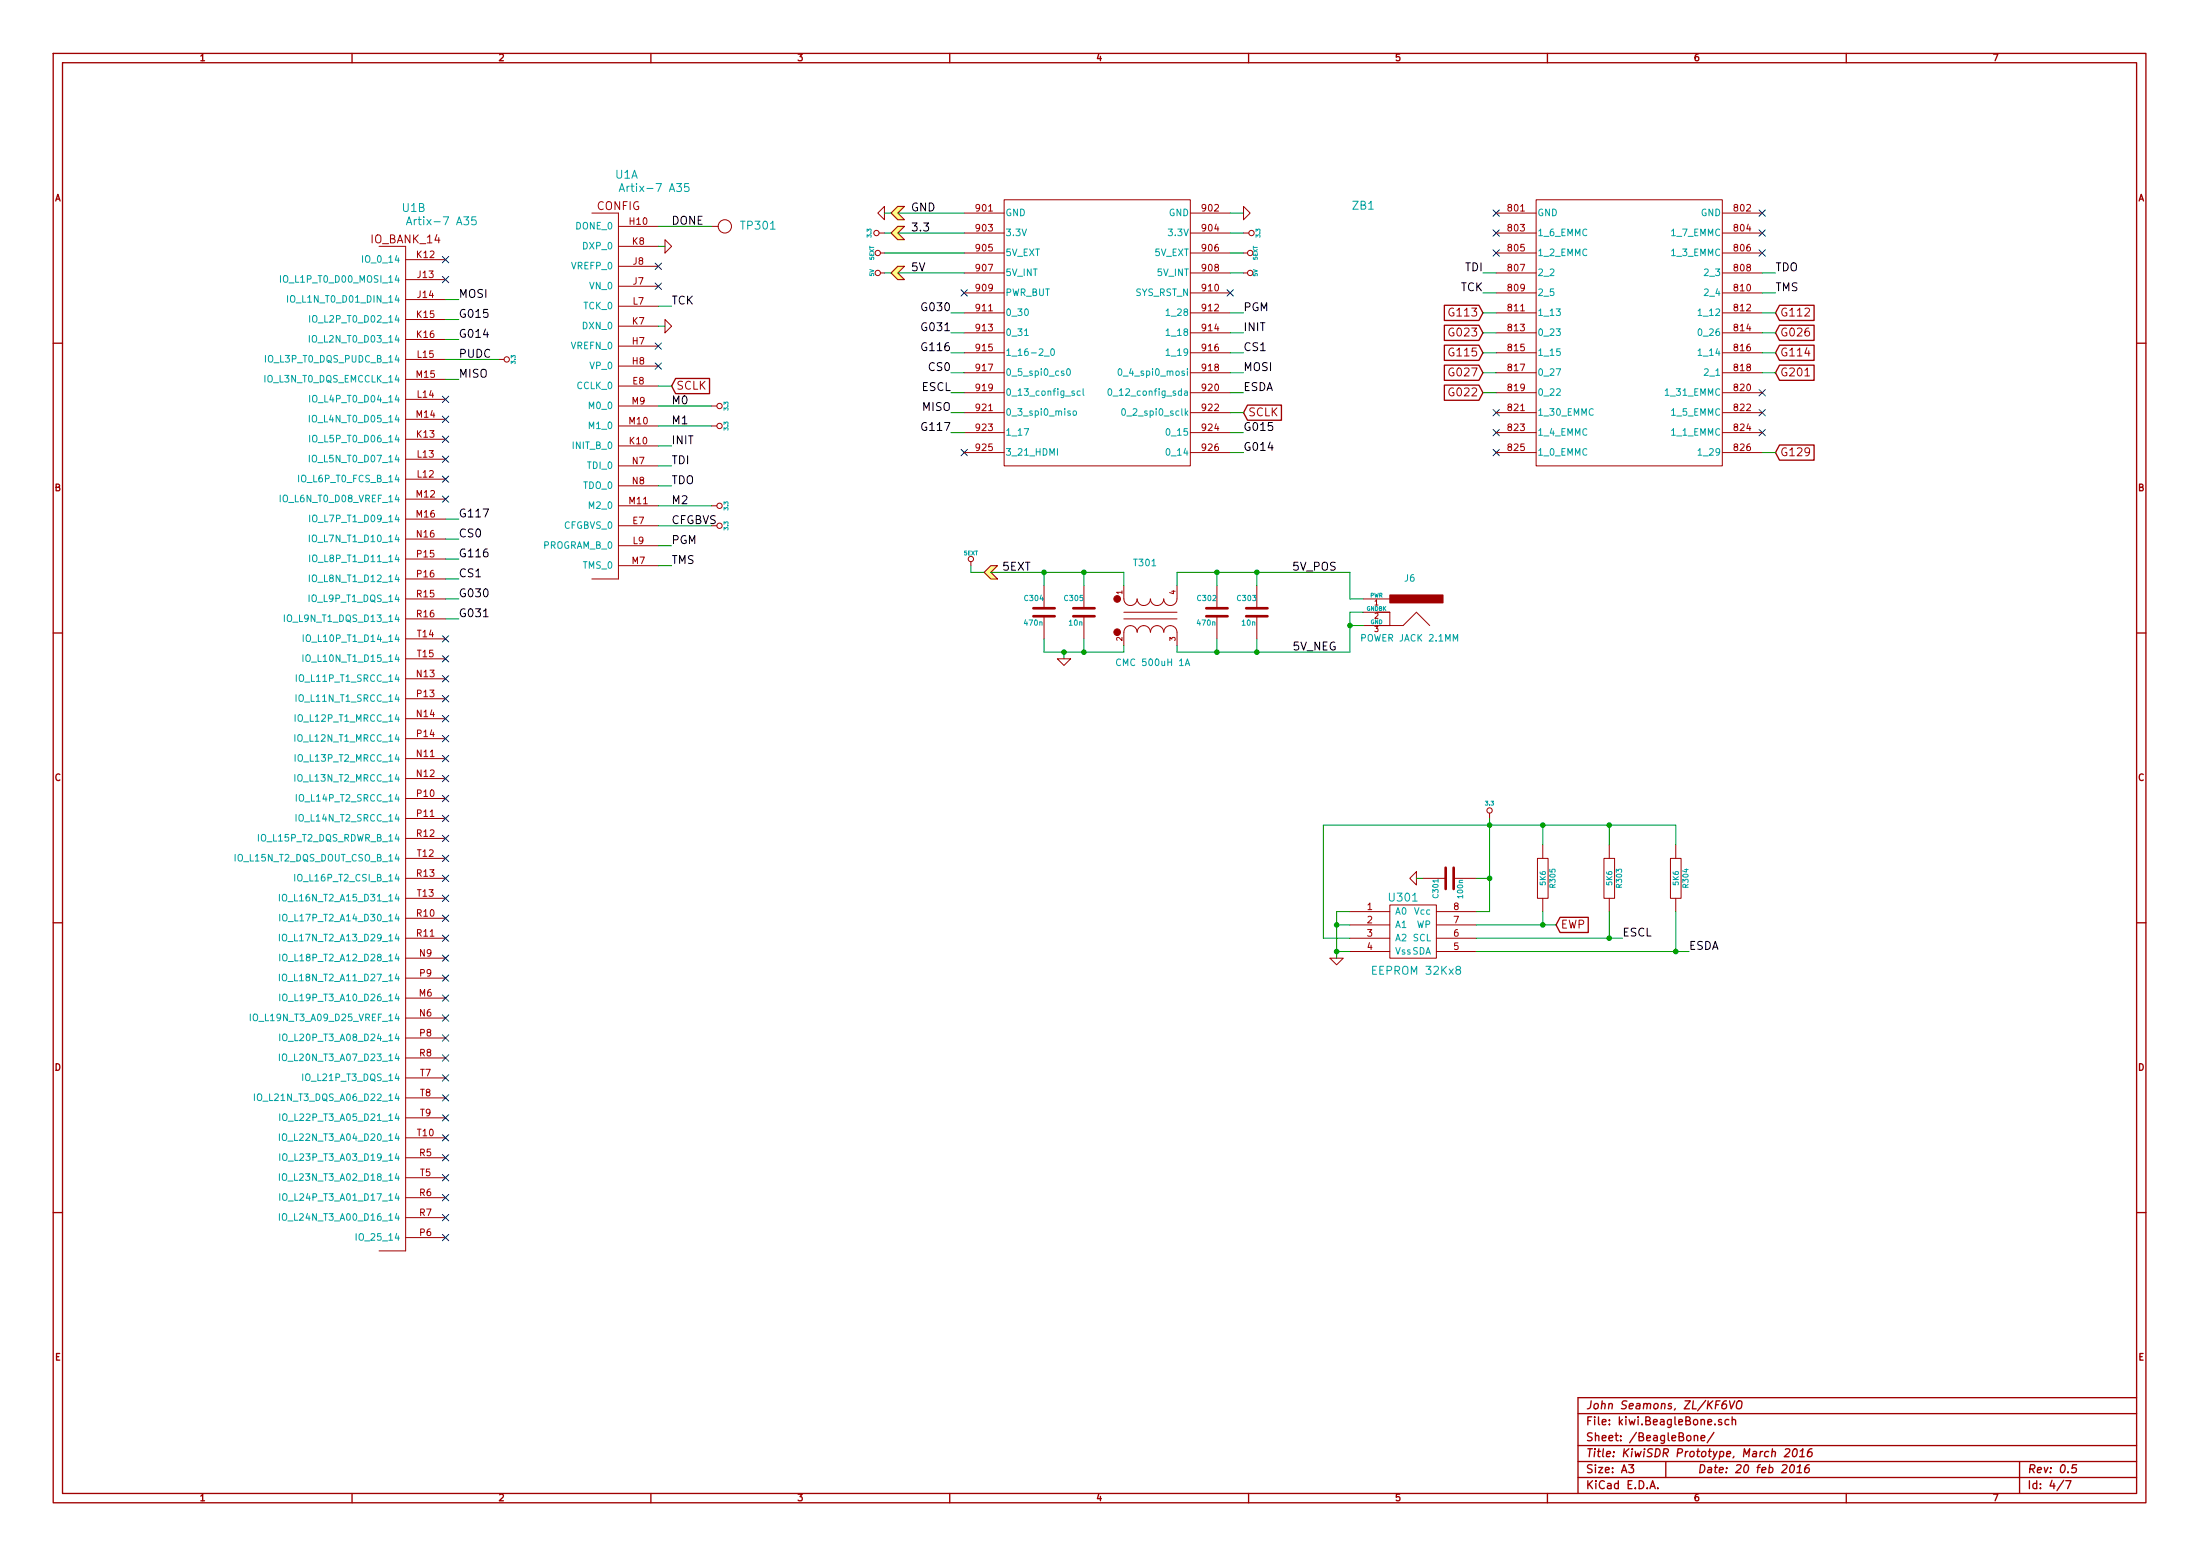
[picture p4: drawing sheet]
EESchema Schematic File Version 2  date Sunday, February 21, 2016 12:56:59 PM
LIBS:kiwi
LIBS:kiwi-cache
EELAYER 27 0
EELAYER END
$Descr A3 16535 11693
encoding utf-8
Sheet 4 7
Title "KiwiSDR Prototype, March 2016"
Date "20 feb 2016"
Rev "0.5"
Comp "John Seamons, ZL/KF6VO"
Comment1 ""
Comment2 ""
Comment3 ""
Comment4 ""
$EndDescr
Text Label 12200 7050 0    60   ~ 0
ESCL
Text Label 12700 7150 0    60   ~ 0
ESDA
$Comp
L GND #PWR078
U 1 1
P 10050 7200
F 0 "#PWR078" H 10050 7200 30  0001 C CNN
F 1 "GND" H 10050 7130 30  0001 C CNN
F 2 "" H 10050 7200 60  0001 C CNN
F 3 "" H 10050 7200 60  0001 C CNN
	1    10050 7200
	1    0    0    -1  
$EndComp
NoConn ~ 11250 3100
NoConn ~ 11250 3250
NoConn ~ 11250 3400
NoConn ~ 13250 2950
NoConn ~ 13250 3100
NoConn ~ 13250 3250
NoConn ~ 11250 1750
NoConn ~ 11250 1900
NoConn ~ 13250 1750
NoConn ~ 13250 1900
NoConn ~ 7250 3400
$Comp
L GND #PWR079
U 1 1
P 9350 1600
F 0 "#PWR079" H 9350 1600 30  0001 C CNN
F 1 "GND" H 9350 1530 30  0001 C CNN
F 2 "" H 9350 1600 60  0000 C CNN
F 3 "" H 9350 1600 60  0000 C CNN
	1    9350 1600
	0    -1   -1   0   
$EndComp
$Comp
L GND #PWR080
U 1 1
P 6650 1600
F 0 "#PWR080" H 6650 1600 30  0001 C CNN
F 1 "GND" H 6650 1530 30  0001 C CNN
F 2 "" H 6650 1600 60  0000 C CNN
F 3 "" H 6650 1600 60  0000 C CNN
	1    6650 1600
	0    1    1    0   
$EndComp
Text Label 9350 2800 0    60   ~ 0
MOSI
Text Label 3450 3900 0    60   ~ 0
G117
Text Label 7150 2800 2    60   ~ 0
CS0
Text Label 3450 2250 0    60   ~ 0
MOSI
Text Label 7150 3100 2    60   ~ 0
MISO
$Comp
L 3.3 #PWR081
U 1 1
P 5350 3050
F 0 "#PWR081" H 5350 3010 30  0001 C CNN
F 1 "3.3" H 5350 3160 30  0000 C CNN
F 2 "" H 5350 3050 60  0000 C CNN
F 3 "" H 5350 3050 60  0000 C CNN
	1    5350 3050
	0    1    -1   0   
$EndComp
Text Label 7150 2950 2    60   ~ 0
ESCL
Text Label 9350 2950 0    60   ~ 0
ESDA
$Comp
L 3.3 #PWR082
U 1 1
P 11200 6150
F 0 "#PWR082" H 11200 6110 30  0001 C CNN
F 1 "3.3" H 11200 6260 30  0000 C CNN
F 2 "" H 11200 6150 60  0000 C CNN
F 3 "" H 11200 6150 60  0000 C CNN
	1    11200 6150
	1    0    0    -1  
$EndComp
$Comp
L EEPROM U301
U 1 1
P 10600 7400
F 0 "U301" H 10550 8050 60  0000 C CNN
F 1 "EEPROM 32Kx8" H 10650 7500 60  0000 C CNN
F 2 "kiwi-TSSOP8" H 10600 7400 60  0001 C CNN
F 3 "" H 10600 7400 60  0000 C CNN
	1    10600 7400
	1    0    0    -1  
$EndComp
$Comp
L R R305
U 1 1
P 11600 6600
F 0 "R305" V 11680 6600 40  0000 C CNN
F 1 "5K6" V 11607 6601 40  0000 C CNN
F 2 "kiwi-SM0402" V 11530 6600 30  0001 C CNN
F 3 "~" H 11600 6600 30  0000 C CNN
	1    11600 6600
	1    0    0    -1  
$EndComp
$Comp
L R R303
U 1 1
P 12100 6600
F 0 "R303" V 12180 6600 40  0000 C CNN
F 1 "5K6" V 12107 6601 40  0000 C CNN
F 2 "kiwi-SM0402" V 12030 6600 30  0001 C CNN
F 3 "~" H 12100 6600 30  0000 C CNN
	1    12100 6600
	1    0    0    -1  
$EndComp
$Comp
L C C301
U 1 1
P 10900 6600
F 0 "C301" H 10900 6700 40  0000 L CNN
F 1 "100n" H 10906 6515 40  0000 L CNN
F 2 "kiwi-SM0402" H 10938 6450 30  0001 C CNN
F 3 "~" H 10900 6600 60  0000 C CNN
	1    10900 6600
	0    -1   1    0   
$EndComp
$Comp
L GND #PWR083
U 1 1
P 10650 6600
F 0 "#PWR083" H 10650 6600 30  0001 C CNN
F 1 "GND" H 10650 6530 30  0001 C CNN
F 2 "" H 10650 6600 60  0001 C CNN
F 3 "" H 10650 6600 60  0001 C CNN
	1    10650 6600
	0    1    1    0   
$EndComp
NoConn ~ 9250 2200
NoConn ~ 7250 2200
Text Label 7150 2350 2    60   ~ 0
G030
Text Label 7150 2500 2    60   ~ 0
G031
Text Label 7150 2650 2    60   ~ 0
G116
Text Label 9350 2650 0    60   ~ 0
CS1
Text Label 3450 4200 0    60   ~ 0
G116
Text Label 3450 4350 0    60   ~ 0
CS1
Text GLabel 13350 2350 2    60   Input ~ 0
G112
Text GLabel 13350 2500 2    60   Input ~ 0
G026
Text GLabel 13350 2650 2    60   Input ~ 0
G114
Text GLabel 13350 2800 2    60   Input ~ 0
G201
Text GLabel 11150 2350 0    60   Input ~ 0
G113
Text GLabel 11150 2500 0    60   Input ~ 0
G023
Text GLabel 11150 2650 0    60   Input ~ 0
G115
Text GLabel 11150 2800 0    60   Input ~ 0
G027
Text GLabel 11150 2950 0    60   Input ~ 0
G022
Text Label 3450 4650 0    60   ~ 0
G031
Text Label 3450 4500 0    60   ~ 0
G030
$Comp
L XC7A35TFTG256 U1
U 2 1
P 3350 1850
F 0 "U1" H 3050 2100 60  0000 L BNN
F 1 "Artix-7 A35" H 3050 2000 60  0000 L BNN
F 2 "kiwi-FTG256" H 3350 1850 60  0001 C CNN
F 3 "~" H 3350 1850 60  0000 C CNN
	2    3350 1850
	1    0    0    -1  
$EndComp
$Comp
L 3.3 #PWR084
U 1 1
P 5350 3800
F 0 "#PWR084" H 5350 3760 30  0001 C CNN
F 1 "3.3" H 5350 3910 30  0000 C CNN
F 2 "" H 5350 3800 60  0000 C CNN
F 3 "" H 5350 3800 60  0000 C CNN
	1    5350 3800
	0    1    -1   0   
$EndComp
$Comp
L 3.3 #PWR085
U 1 1
P 3750 2700
F 0 "#PWR085" H 3750 2660 30  0001 C CNN
F 1 "3.3" H 3750 2810 30  0000 C CNN
F 2 "" H 3750 2700 60  0000 C CNN
F 3 "" H 3750 2700 60  0000 C CNN
	1    3750 2700
	0    1    -1   0   
$EndComp
$Comp
L GND #PWR086
U 1 1
P 5000 1850
F 0 "#PWR086" H 5000 1850 30  0001 C CNN
F 1 "GND" H 5000 1780 30  0001 C CNN
F 2 "" H 5000 1850 60  0000 C CNN
F 3 "" H 5000 1850 60  0000 C CNN
	1    5000 1850
	0    -1   -1   0   
$EndComp
$Comp
L GND #PWR087
U 1 1
P 5000 2450
F 0 "#PWR087" H 5000 2450 30  0001 C CNN
F 1 "GND" H 5000 2380 30  0001 C CNN
F 2 "" H 5000 2450 60  0000 C CNN
F 3 "" H 5000 2450 60  0000 C CNN
	1    5000 2450
	0    -1   -1   0   
$EndComp
$Comp
L XC7A35TFTG256 U1
U 1 1
P 4950 1600
F 0 "U1" H 4650 1850 60  0000 L BNN
F 1 "Artix-7 A35" H 4650 1750 60  0000 L BNN
F 2 "kiwi-FTG256" H 4950 1600 60  0001 C CNN
F 3 "~" H 4950 1600 60  0000 C CNN
	1    4950 1600
	1    0    0    -1  
$EndComp
NoConn ~ 4950 2000
NoConn ~ 4950 2150
NoConn ~ 4950 2600
NoConn ~ 4950 2750
NoConn ~ 3350 4950
NoConn ~ 3350 5100
NoConn ~ 3350 5250
NoConn ~ 3350 5400
NoConn ~ 3350 5550
NoConn ~ 3350 5700
NoConn ~ 3350 5850
NoConn ~ 3350 6000
NoConn ~ 3350 6150
NoConn ~ 3350 6300
NoConn ~ 3350 6450
NoConn ~ 3350 6600
NoConn ~ 3350 6750
NoConn ~ 3350 6900
NoConn ~ 3350 7050
NoConn ~ 3350 7200
NoConn ~ 3350 7350
NoConn ~ 3350 7500
NoConn ~ 3350 7650
NoConn ~ 3350 7800
NoConn ~ 3350 7950
NoConn ~ 3350 8100
NoConn ~ 3350 8250
NoConn ~ 3350 8400
NoConn ~ 3350 8550
NoConn ~ 3350 8700
NoConn ~ 3350 9000
NoConn ~ 3350 9150
NoConn ~ 3350 9300
$Comp
L PWR_DRV #PWR088
U 1 1
P 6700 1600
F 0 "#PWR088" H 6650 1700 40  0001 C CNN
F 1 "PWR_DRV" H 6650 1500 40  0001 C CNN
F 2 "~" H 6700 1600 60  0000 C CNN
F 3 "~" H 6700 1600 60  0000 C CNN
	1    6700 1600
	-1   0    0    -1  
$EndComp
$Comp
L R R304
U 1 1
P 12600 6600
F 0 "R304" V 12680 6600 40  0000 C CNN
F 1 "5K6" V 12607 6601 40  0000 C CNN
F 2 "kiwi-SM0402" V 12530 6600 30  0001 C CNN
F 3 "~" H 12600 6600 30  0000 C CNN
	1    12600 6600
	1    0    0    -1  
$EndComp
$Comp
L PWR_DRV #PWR089
U 1 1
P 6700 1750
F 0 "#PWR089" H 6650 1850 40  0001 C CNN
F 1 "PWR_DRV" H 6650 1650 40  0001 C CNN
F 2 "~" H 6700 1750 60  0000 C CNN
F 3 "~" H 6700 1750 60  0000 C CNN
	1    6700 1750
	-1   0    0    -1  
$EndComp
$Comp
L 3.3 #PWR090
U 1 1
P 9350 1750
F 0 "#PWR090" H 9350 1710 30  0001 C CNN
F 1 "3.3" H 9350 1860 30  0000 C CNN
F 2 "" H 9350 1750 60  0000 C CNN
F 3 "" H 9350 1750 60  0000 C CNN
	1    9350 1750
	0    1    -1   0   
$EndComp
$Comp
L 3.3 #PWR091
U 1 1
P 6650 1750
F 0 "#PWR091" H 6650 1710 30  0001 C CNN
F 1 "3.3" H 6650 1860 30  0000 C CNN
F 2 "" H 6650 1750 60  0000 C CNN
F 3 "" H 6650 1750 60  0000 C CNN
	1    6650 1750
	0    -1   1    0   
$EndComp
Text Label 6850 1600 0    60   ~ 0
GND
Text Label 6850 1750 0    60   ~ 0
3.3
Text Label 6850 2050 0    60   ~ 0
5V
NoConn ~ 13250 1600
NoConn ~ 11250 1600
Text Label 5050 3350 0    60   ~ 0
INIT
Text Label 5050 4100 0    60   ~ 0
PGM
NoConn ~ 3350 3600
NoConn ~ 3350 3750
Text Label 9350 2500 0    60   ~ 0
INIT
Text Label 9350 2350 0    60   ~ 0
PGM
NoConn ~ 3350 4800
Text Label 7150 3250 2    60   ~ 0
G117
Text Label 9350 3250 0    60   ~ 0
G015
Text Label 9350 3400 0    60   ~ 0
G014
Text GLabel 13350 3400 2    60   Input ~ 0
G129
Text Label 3450 2850 0    60   ~ 0
MISO
Text Label 3450 2550 0    60   ~ 0
G014
Text Label 3450 2400 0    60   ~ 0
G015
$Comp
L BEAGLEBONE_BLACK_26P ZB1
U 1 1
P 10250 3250
F 0 "ZB1" H 10250 4950 60  0000 C CNN
F 1 "HEADER 13x2" H 10250 2900 50  0001 C CNN
F 2 "kiwi-BEAGLEBONE_BLACK" H 10250 3250 60  0001 C CNN
F 3 "~" H 10250 3250 60  0000 C CNN
	1    10250 3250
	1    0    0    -1  
$EndComp
Text Label 3450 4050 0    60   ~ 0
CS0
NoConn ~ 3350 2100
NoConn ~ 3350 3000
NoConn ~ 3350 3150
NoConn ~ 3350 3300
NoConn ~ 3350 3450
NoConn ~ 3350 1950
Text GLabel 11700 6950 2    60   Input ~ 0
EWP
NoConn ~ 3350 8850
$Comp
L 5EXT #PWR092
U 1 1
P 9350 1900
F 0 "#PWR092" H 9350 1990 20  0001 C CNN
F 1 "5EXT" H 9350 1990 30  0000 C CNN
F 2 "~" H 9350 1900 60  0000 C CNN
F 3 "~" H 9350 1900 60  0000 C CNN
	1    9350 1900
	0    1    1    0   
$EndComp
$Comp
L 5EXT #PWR093
U 1 1
P 6650 1900
F 0 "#PWR093" H 6650 1990 20  0001 C CNN
F 1 "5EXT" H 6650 1990 30  0000 C CNN
F 2 "~" H 6650 1900 60  0000 C CNN
F 3 "~" H 6650 1900 60  0000 C CNN
	1    6650 1900
	0    -1   -1   0   
$EndComp
Text Label 7750 4300 2    60   ~ 0
5EXT
$Comp
L PWR_DRV #PWR094
U 1 1
P 7400 4300
F 0 "#PWR094" H 7350 4400 40  0001 C CNN
F 1 "PWR_DRV" H 7350 4200 40  0001 C CNN
F 2 "~" H 7400 4300 60  0000 C CNN
F 3 "~" H 7400 4300 60  0000 C CNN
	1    7400 4300
	-1   0    0    1   
$EndComp
$Comp
L PWR_DRV #PWR095
U 1 1
P 6700 2050
F 0 "#PWR095" H 6650 2150 40  0001 C CNN
F 1 "PWR_DRV" H 6650 1950 40  0001 C CNN
F 2 "~" H 6700 2050 60  0000 C CNN
F 3 "~" H 6700 2050 60  0000 C CNN
	1    6700 2050
	-1   0    0    -1  
$EndComp
Text GLabel 5050 2900 2    60   Input ~ 0
SCLK
Text GLabel 9350 3100 2    60   Input ~ 0
SCLK
$Comp
L TEST_POINT TP301
U 1 1
P 5450 1700
F 0 "TP301" V 5450 1950 60  0000 C CNN
F 1 "TEST_POINT" H 5450 1500 60  0001 C CNN
F 2 "kiwi-TP_VIA_600" H 5450 1700 60  0001 C CNN
F 3 "~" H 5450 1700 60  0000 C CNN
	1    5450 1700
	0    1    1    0   
$EndComp
Text Label 5050 1700 0    60   ~ 0
DONE
Text Label 5050 2300 0    60   ~ 0
TCK
Text Label 5050 3500 0    60   ~ 0
TDI
Text Label 5050 3650 0    60   ~ 0
TDO
Text Label 5050 4250 0    60   ~ 0
TMS
Text Label 11150 2200 2    60   ~ 0
TCK
Text Label 13350 2200 0    60   ~ 0
TMS
Text Label 11150 2050 2    60   ~ 0
TDI
Text Label 13350 2050 0    60   ~ 0
TDO
Text Label 3450 2700 0    60   ~ 0
PUDC
$Comp
L 3.3 #PWR096
U 1 1
P 5350 3950
F 0 "#PWR096" H 5350 3910 30  0001 C CNN
F 1 "3.3" H 5350 4060 30  0000 C CNN
F 2 "" H 5350 3950 60  0000 C CNN
F 3 "" H 5350 3950 60  0000 C CNN
	1    5350 3950
	0    1    -1   0   
$EndComp
Text Label 5050 3800 0    60   ~ 0
M2
Text Label 5050 3950 0    60   ~ 0
CFGBVS
$Comp
L 3.3 #PWR097
U 1 1
P 5350 3200
F 0 "#PWR097" H 5350 3160 30  0001 C CNN
F 1 "3.3" H 5350 3310 30  0000 C CNN
F 2 "" H 5350 3200 60  0000 C CNN
F 3 "" H 5350 3200 60  0000 C CNN
	1    5350 3200
	0    1    -1   0   
$EndComp
Text Label 5050 3200 0    60   ~ 0
M1
Text Label 5050 3050 0    60   ~ 0
M0
$Comp
L 5V #PWR098
U 1 1
P 6650 2050
F 0 "#PWR098" H 6650 2140 20  0001 C CNN
F 1 "5V" H 6650 2140 30  0000 C CNN
F 2 "~" H 6650 2050 60  0000 C CNN
F 3 "~" H 6650 2050 60  0000 C CNN
	1    6650 2050
	0    -1   -1   0   
$EndComp
$Comp
L 5EXT #PWR099
U 1 1
P 7300 4250
F 0 "#PWR099" H 7300 4340 20  0001 C CNN
F 1 "5EXT" H 7300 4340 30  0000 C CNN
F 2 "~" H 7300 4250 60  0000 C CNN
F 3 "~" H 7300 4250 60  0000 C CNN
	1    7300 4250
	-1   0    0    -1  
$EndComp
$Comp
L 5V #PWR0100
U 1 1
P 9350 2050
F 0 "#PWR0100" H 9350 2140 20  0001 C CNN
F 1 "5V" H 9350 2140 30  0000 C CNN
F 2 "~" H 9350 2050 60  0000 C CNN
F 3 "~" H 9350 2050 60  0000 C CNN
	1    9350 2050
	0    1    1    0   
$EndComp
$Comp
L COMMON_MODE_CHOKE T301
U 1 1
P 8650 4600
F 0 "T301" V 9050 4550 50  0000 L BNN
F 1 "CMC 500uH 1A" V 8300 4300 50  0000 L BNN
F 2 "kiwi-CMC" H 8650 4600 60  0001 C CNN
F 3 "~" H 8650 4600 60  0000 C CNN
	1    8650 4600
	0    -1   -1   0   
$EndComp
$Comp
L C C302
U 1 1
P 9150 4600
F 0 "C302" H 9150 4700 40  0000 L CNN
F 1 "470n" H 9156 4515 40  0000 L CNN
F 2 "kiwi-SM0402" H 9188 4450 30  0001 C CNN
F 3 "~" H 9150 4600 60  0000 C CNN
	1    9150 4600
	-1   0    0    -1  
$EndComp
$Comp
L C C303
U 1 1
P 9450 4600
F 0 "C303" H 9450 4700 40  0000 L CNN
F 1 "10n" H 9456 4515 40  0000 L CNN
F 2 "kiwi-SM0402" H 9488 4450 30  0001 C CNN
F 3 "~" H 9450 4600 60  0000 C CNN
	1    9450 4600
	-1   0    0    -1  
$EndComp
Wire Wire Line
	9250 2350 9350 2350
Wire Wire Line
	4950 4100 5050 4100
Wire Wire Line
	4950 3350 5050 3350
Wire Wire Line
	9250 1750 9350 1750
Wire Wire Line
	6700 1750 6650 1750
Wire Wire Line
	7250 1750 6750 1750
Connection ~ 12100 6200
Wire Wire Line
	12600 6200 12600 6350
Connection ~ 12600 7150
Wire Wire Line
	12600 6850 12600 7150
Connection ~ 12100 7050
Wire Wire Line
	12100 6850 12100 7050
Connection ~ 11600 6950
Wire Wire Line
	11600 6850 11600 6950
Wire Wire Line
	6700 1600 6650 1600
Wire Wire Line
	3350 4350 3450 4350
Wire Wire Line
	4950 2450 5000 2450
Wire Wire Line
	4950 1850 5000 1850
Wire Wire Line
	3350 2700 3750 2700
Wire Wire Line
	4950 3950 5350 3950
Wire Wire Line
	4950 3800 5350 3800
Wire Wire Line
	4950 3200 5350 3200
Wire Wire Line
	4950 3050 5350 3050
Wire Wire Line
	4950 2900 5050 2900
Wire Wire Line
	3350 2250 3450 2250
Wire Wire Line
	3350 2400 3450 2400
Wire Wire Line
	6750 2050 7250 2050
Wire Wire Line
	10700 6600 10650 6600
Connection ~ 11200 6600
Wire Wire Line
	11200 6600 11100 6600
Connection ~ 11600 6200
Wire Wire Line
	11600 6200 11600 6350
Wire Wire Line
	12100 6200 12100 6350
Connection ~ 11200 6200
Wire Wire Line
	11200 6150 11200 6850
Wire Wire Line
	13250 2050 13350 2050
Wire Wire Line
	13250 2200 13350 2200
Wire Wire Line
	13250 2350 13350 2350
Wire Wire Line
	13250 2500 13350 2500
Wire Wire Line
	13250 2650 13350 2650
Wire Wire Line
	13250 2800 13350 2800
Wire Wire Line
	11150 2950 11250 2950
Wire Wire Line
	11150 2800 11250 2800
Wire Wire Line
	11150 2650 11250 2650
Wire Wire Line
	11150 2500 11250 2500
Wire Wire Line
	11150 2350 11250 2350
Wire Wire Line
	11150 2200 11250 2200
Wire Wire Line
	11150 2050 11250 2050
Wire Wire Line
	9250 2650 9350 2650
Wire Wire Line
	9250 2500 9350 2500
Wire Wire Line
	7250 2650 7150 2650
Wire Wire Line
	7150 2500 7250 2500
Wire Wire Line
	7250 2350 7150 2350
Wire Wire Line
	11100 6950 11700 6950
Wire Wire Line
	9250 2950 9350 2950
Wire Wire Line
	7150 2950 7250 2950
Wire Wire Line
	7250 3100 7150 3100
Wire Wire Line
	9350 3100 9250 3100
Wire Wire Line
	7250 2800 7150 2800
Wire Wire Line
	9350 2800 9250 2800
Wire Wire Line
	9250 1600 9350 1600
Wire Wire Line
	7250 1600 6750 1600
Wire Wire Line
	11100 7150 12700 7150
Wire Wire Line
	10150 7150 10050 7150
Wire Wire Line
	11200 6850 11100 6850
Wire Wire Line
	11100 7050 12200 7050
Wire Wire Line
	9950 7050 10150 7050
Wire Wire Line
	7250 3250 7150 3250
Wire Wire Line
	9250 3250 9350 3250
Wire Wire Line
	9250 3400 9350 3400
Wire Wire Line
	13250 3400 13350 3400
Wire Wire Line
	3350 2550 3450 2550
Wire Wire Line
	3350 3900 3450 3900
Wire Wire Line
	3350 2850 3450 2850
Wire Wire Line
	3350 4050 3450 4050
Wire Wire Line
	3350 4200 3450 4200
Wire Wire Line
	3350 4650 3450 4650
Wire Wire Line
	3350 4500 3450 4500
Wire Wire Line
	9250 2050 9350 2050
Wire Wire Line
	9250 1900 9350 1900
Wire Wire Line
	6650 1900 7250 1900
Wire Wire Line
	6700 2050 6650 2050
Wire Wire Line
	4950 1700 5350 1700
Wire Wire Line
	4950 2300 5050 2300
Wire Wire Line
	4950 3500 5050 3500
Wire Wire Line
	4950 3650 5050 3650
Wire Wire Line
	4950 4250 5050 4250
Wire Wire Line
	7450 4300 8450 4300
Wire Wire Line
	7400 4300 7300 4300
Wire Wire Line
	8850 4850 8850 4900
Connection ~ 9150 4900
Wire Wire Line
	8850 4400 8850 4300
Wire Wire Line
	9150 4300 9150 4400
Connection ~ 9150 4300
Connection ~ 9450 4300
Wire Wire Line
	9450 4300 9450 4400
Connection ~ 9450 4900
$Comp
L C C305
U 1 1
P 8150 4600
F 0 "C305" H 8150 4700 40  0000 L CNN
F 1 "10n" H 8156 4515 40  0000 L CNN
F 2 "kiwi-SM0402" H 8188 4450 30  0001 C CNN
F 3 "~" H 8150 4600 60  0000 C CNN
	1    8150 4600
	-1   0    0    -1  
$EndComp
$Comp
L C C304
U 1 1
P 7850 4600
F 0 "C304" H 7850 4700 40  0000 L CNN
F 1 "470n" H 7856 4515 40  0000 L CNN
F 2 "kiwi-SM0402" H 7888 4450 30  0001 C CNN
F 3 "~" H 7850 4600 60  0000 C CNN
	1    7850 4600
	-1   0    0    -1  
$EndComp
Wire Wire Line
	8450 4300 8450 4400
Wire Wire Line
	7850 4400 7850 4300
Connection ~ 7850 4300
Wire Wire Line
	8150 4400 8150 4300
Connection ~ 8150 4300
Wire Wire Line
	8450 4900 8450 4850
Wire Wire Line
	7850 4900 8450 4900
Wire Wire Line
	8150 4900 8150 4800
Wire Wire Line
	7850 4900 7850 4800
Connection ~ 8150 4900
Wire Wire Line
	8000 4900 8000 4950
Connection ~ 8000 4900
$Comp
L GND #PWR0101
U 1 1
P 8000 4950
F 0 "#PWR0101" H 8000 4950 30  0001 C CNN
F 1 "GND" H 8000 4880 30  0001 C CNN
F 2 "" H 8000 4950 60  0000 C CNN
F 3 "" H 8000 4950 60  0000 C CNN
	1    8000 4950
	-1   0    0    -1  
$EndComp
Wire Wire Line
	7300 4300 7300 4250
Text Label 10050 4300 2    60   ~ 0
5V_POS
Text Label 10050 4900 2    60   ~ 0
5V_NEG
$Comp
L POWER_JACK J6
U 1 1
P 10350 4800
F 0 "J6" H 10100 5250 50  0000 C CNN
F 1 "POWER JACK 2.1MM" H 10100 4800 50  0000 C CNN
F 2 "kiwi-JACK_2_1MM_TH" H 10350 4800 50  0001 C CNN
F 3 "~" H 10350 4800 50  0001 C CNN
	1    10350 4800
	-1   0    0    -1  
$EndComp
Wire Wire Line
	10150 4300 10150 4500
Wire Wire Line
	10150 4500 10250 4500
Wire Wire Line
	10250 4700 10150 4700
Wire Wire Line
	10150 4900 10150 4600
Wire Wire Line
	10150 4600 10250 4600
Connection ~ 10150 4700
Wire Wire Line
	9150 4800 9150 4900
Wire Wire Line
	9450 4800 9450 4900
Wire Wire Line
	8850 4300 10150 4300
Wire Wire Line
	8850 4900 10150 4900
Wire Wire Line
	10050 6850 10050 7200
Wire Wire Line
	10150 6850 10050 6850
Connection ~ 10050 7150
Wire Wire Line
	10150 6950 10050 6950
Connection ~ 10050 6950
Wire Wire Line
	12600 6200 9950 6200
Wire Wire Line
	9950 6200 9950 7050
$EndSCHEMATC
